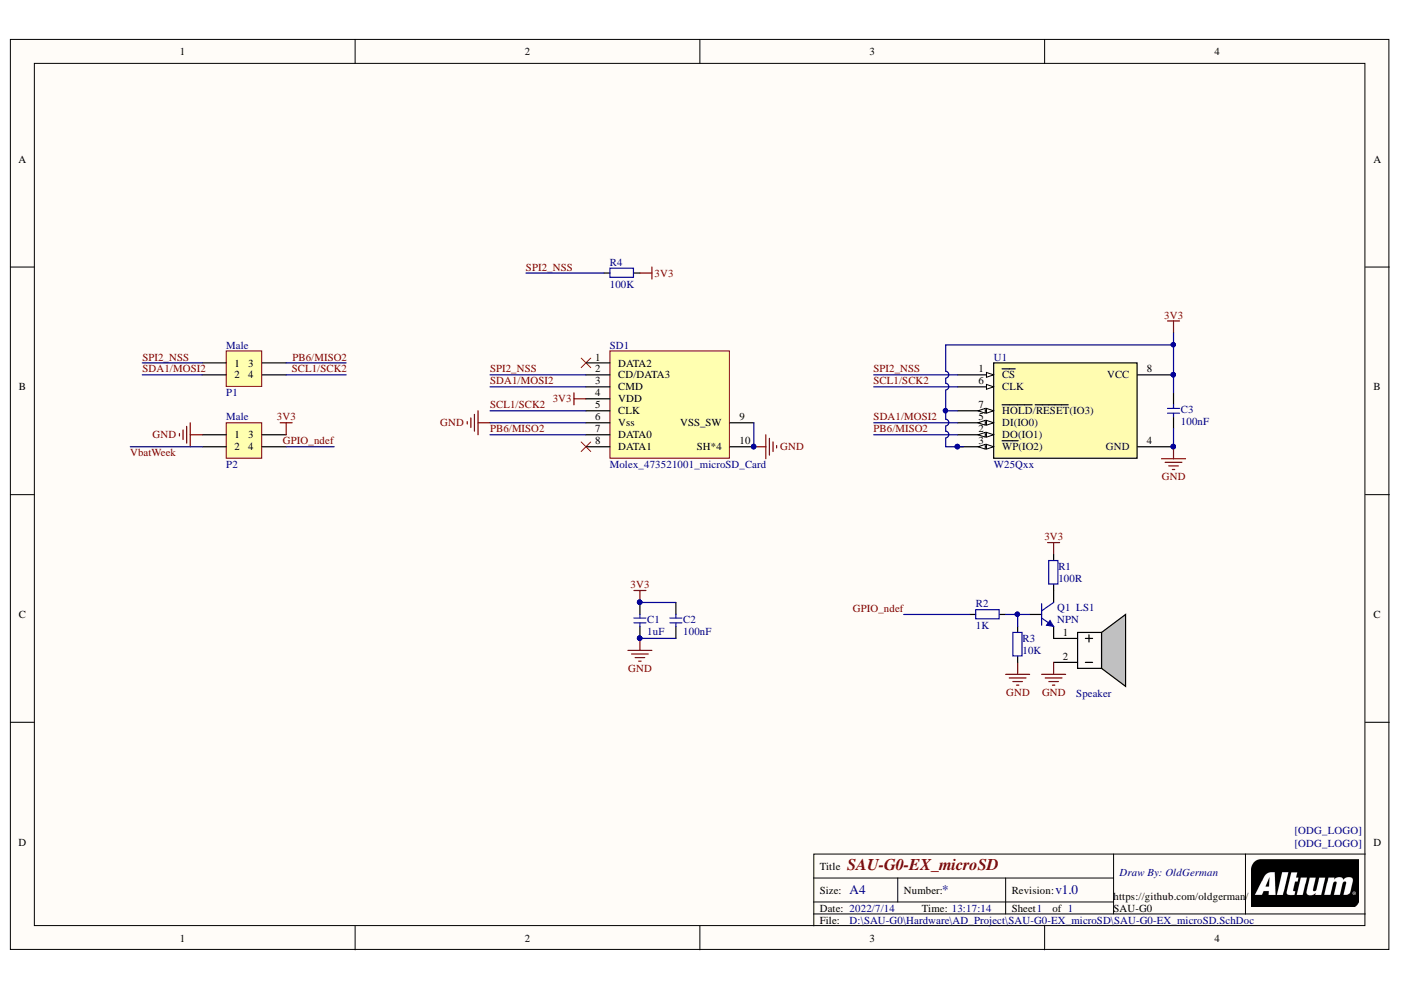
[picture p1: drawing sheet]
# Altium project SAU-G0-EX_microSD.PrjPcb
1 sheet, 15 parts. Net scope: global (net labels, ports and power ports of the same name join across sheets).
Board file: SAU-G0-EX_microSD.PcbDoc

## Sheet SAU-G0-EX_microSD.SchDoc: SAU-G0-EX_microSD
size A4; Address1: Draw By: OldGerman; Revision: v1.0; SheetNumber: 1; SheetTotal: 1

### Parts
C1  1uF  [C0402]
C2  100nF  [C0402]
C3  100nF  [C0402]
LS1  Speaker  [压电陶瓷蜂鸣片12MM]
ODG1  ODG_LOGO  [ODG_LOGO_soldermask]  (value not drawn)
ODG2  ODG_LOGO  [ODG_LOGO_soldermask]  (value not drawn)
P1  Male  [2.0mm_Male_2x2]
P2  Male  [2.0mm_Male_2x2]
Q1  NPN  [DIODES SOT-323-3]
R1  100R  [R0402]
R2  1K  [R0402]
R3  10K  [R0402]
R4  100K  [R0402]
SD1  Molex_473521001_microSD_Card  [molex_473521001_microSD_Card]
U1  W25Qxx  [WIN_SS-8_WIN-L]

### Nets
3V3: C1.2 C2.2 C3.1 P2.3 R1.2 R4.2 SD1.4(VDD) U1.3(~{WP}(IO2)) U1.7(~{HOLD}/~{RESET}(IO3)) U1.8(VCC)
GND: C1.1 C2.1 C3.2 LS1.2(-) P2.1 R3.1 SD1.6(Vss) SD1.9(VSS_SW) SD1.10(SH*4) U1.4(GND)
GPIO_ndef: P2.4 R2.1
PB6/MISO2: P1.3 SD1.7(DATA0) U1.2(DO(IO1))
SCL1/SCK2: P1.4 SD1.5(CLK) U1.6(CLK)
SDA1/MOSI2: P1.2 SD1.3(CMD) U1.5(DI(IO0))
SPI2_NSS: P1.1 R4.1 SD1.2(CD/DATA3) U1.1(~{CS})
VbatWeek: P2.2
NetLS1_1: LS1.1(+) Q1.2(E)
NetQ1_1: Q1.1(B) R2.2 R3.2
NetQ1_3: Q1.3(C) R1.1

Not connected (* = marked no-connect by the designer): SD1 1(DATA2)* 8(DATA1)*

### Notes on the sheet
- https://github.com/oldgerman/SAU-G0
